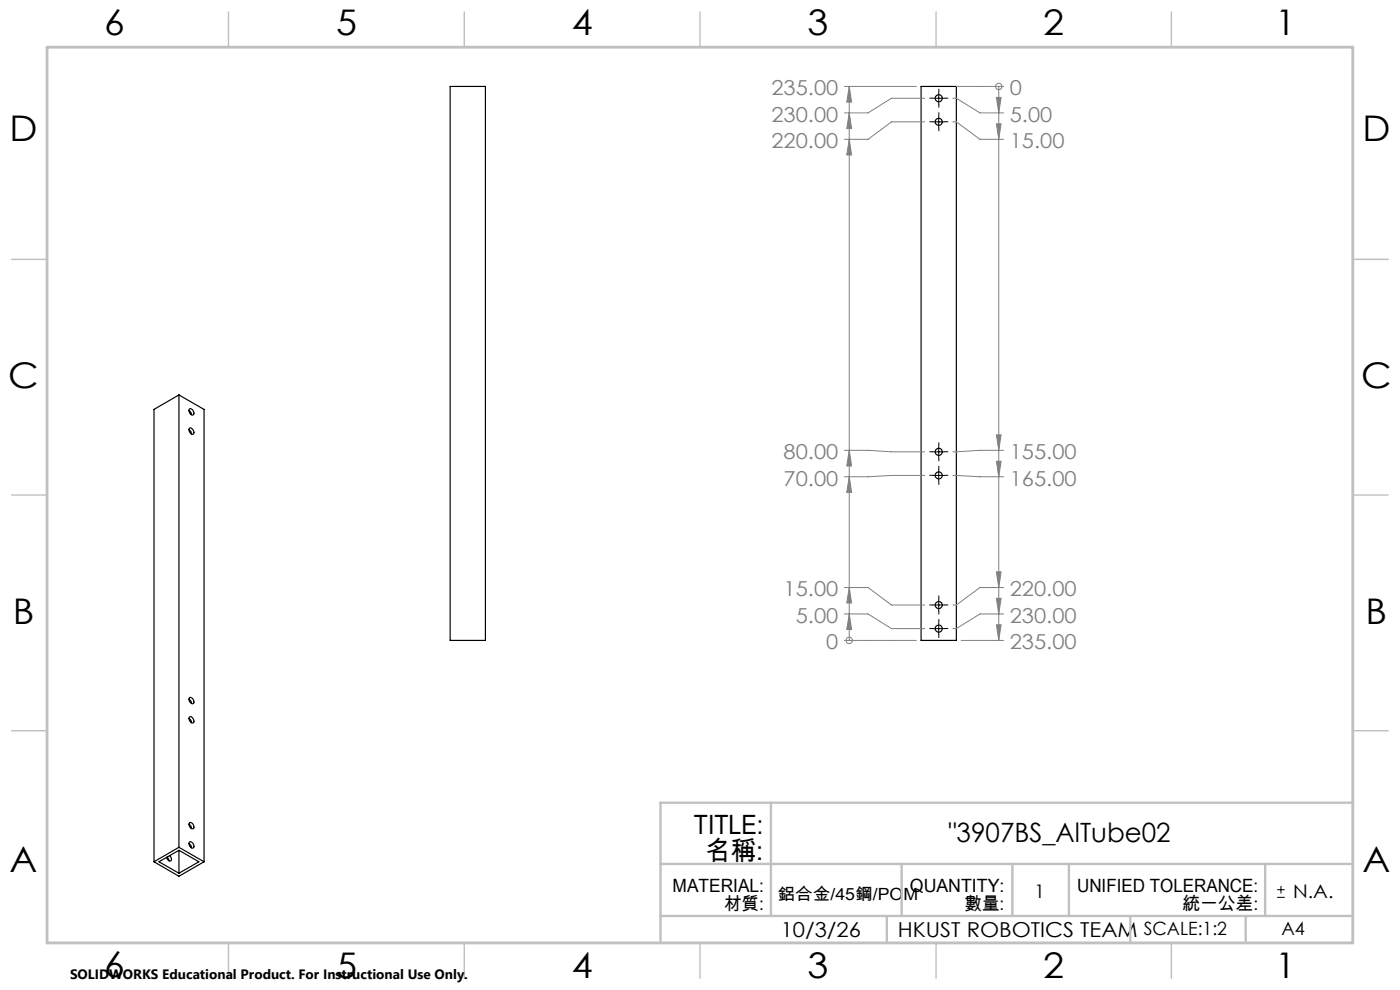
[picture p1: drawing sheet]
<svg xmlns="http://www.w3.org/2000/svg" width="297mm" height="210mm" viewBox="0 0 297 210" stroke-linecap="round" stroke-linejoin="round" font-family="sans-serif">
<g fill="none" stroke="#000" stroke-width=".25">
<path d="M95.5 18.3h7.5v117.5h-7.5zM195.4 18.3h7.5v117.5h-7.5zM38 83.8v95.9M38 83.8l5.3 3v96M38 83.8l-5.3 3v96M40.1 91.1l.4 .4 .1 .6M40.1 87.1l.4 .3 .1 .6M40.1 90.9a.78 .78 0 0 1 .9 .2 .78 .78 0 0 1 .1 .8 .65 .65 0 0 1-.7 0 .65 .65 0 0 1-.3-.6zM40.1 86.8a.79 .79 0 0 1 .9 .2 .79 .79 0 0 1 .1 .9 .72 .72 0 0 1-.8-.1 .72 .72 0 0 1-.2-.8zM40.6 87.8l-.1 .1M40.1 152.4l.4 .3 .1 .6M40.1 148.3l.4 .4 .1 .5"/>
<path d="M40.1 148.1a.79 .79 0 0 1 .9 .2 .79 .79 0 0 1 .1 .8 .72 .72 0 0 1-.8-.1 .72 .72 0 0 1-.2-.8zM40.3 152a.84 .84 0 0 1 .7 .5 .84 .84 0 0 1-.1 .9 .91 .91 0 0 1-.6-1.4zM38 179.7l5.3 3.1M38 179.7l-5.3 3.1M40.1 178.9l.4 .4 .1 .5M40.1 174.8l.4 .4 .1 .5M40.1 174.6a.76 .76 0 0 1 .9 .3 .76 .76 0 0 1-.1 .9 .95 .95 0 0 1-.8-1.2zM40.1 178.7a.79 .79 0 0 1 .9 .2 .79 .79 0 0 1 .1 .8 .72 .72 0 0 1-.8-.1 .72 .72 0 0 1-.2-.8zM32.7 182.8l5.3 3.1 5.3-3.1M35.5 181.8l.3 .8M36 181.5a.61 .61 0 0 1 .4 .6 .61 .61 0 0 1-.4 .6l-.4-.3-.3-.5M38 180.4v4.8"/>
<path d="M38 180.4l4.2 2.4-4.2 2.4M38 180.4l-4.3 2.4 4.3 2.4"/>
<circle cx="199.1" cy="20.9" r=".74"/>
<circle cx="199.1" cy="25.8" r=".74"/>
<circle cx="199.1" cy="95.9" r=".74"/>
<circle cx="199.1" cy="100.8" r=".74"/>
<circle cx="199.1" cy="128.3" r=".74"/>
<circle cx="199.1" cy="133.4" r=".74"/>
</g>
<g fill="none" stroke="#000" stroke-width=".21">
<path d="M199.1 19.6v2.5M197.9 25.9h2.5M197.9 20.8h2.5M199.1 24.6v2.5M197.9 95.8h2.5M199.1 94.6v2.5M199.1 99.6v2.5M197.9 100.9h2.5M197.9 128.3h2.5M197.9 133.3h2.5M199.1 127.1v2.5M199.1 132.1v2.5"/>
<path d="M270.9 190.4h1.7M270.9 188.7h1.7M271.7 187.9v1.6"/>
</g>
<g fill="none" stroke="#808080" stroke-width=".21">
<path d="M179.1 18.3h15.3M180.2 18.3l.5 3.4h-1.1zM180.2 18.3v117.5M202.9 18.3h10M211.9 18.3h.1M211.9 18.3v117.5M180.2 29.6l.5 3.3h-1.1zM180.2 23.9l.5 3.4h-1.1zM196.1 25.9h-7l-5 3.7h-5M196.1 20.8h-7l-5 3.1h-5M202.1 25.9h.8l5 3.7h5M202.1 20.8h.8l5 3.1h5"/>
<path d="M211.4 20.7h1l-.5 3.2zM211.4 26.3h1l-.5 3.3zM179.1 95.5h5l5 .3h7M180.2 95.5l.5 3.3h-1.1zM211.4 92.2h1l-.5 3.3zM211.4 97.9h1l-.5 3.2zM212.9 95.5h-5l-5.8 .3M180.2 101.1l.5 3.3h-1.1zM196.1 100.9h-7l-5 .2h-5M202.1 100.9l5.8 .2h5M179.1 135.8h15.3M179.1 130.2h5l5 3.1h7"/>
<path d="M179.1 124.6h5l5 3.7h7M180.2 130.2l.5 3.3h-1.1zM180.2 124.6l.5 3.3h-1.1zM180.2 135.8h.1M203.9 135.8h9M211.4 121.3h1l-.5 3.3zM211.4 126.9h1l-.5 3.3zM211.4 132.5h1l-.5 3.3zM212.9 130.2h-5l-5 3.1h-.8M212.9 124.6h-5l-5 3.7h-.8"/>
<circle cx="211.9" cy="18.4" r=".68"/>
<circle cx="180.1" cy="135.8" r=".69"/>
</g>
<g fill="none" stroke="#000" stroke-width=".21" stroke-dasharray="15.2 1.3 1.3 1.3" stroke-linecap="butt">
<path d="M199.2 19.6v-.8M197.9 25.8h-.7M197.9 20.8h-.7M199.2 24.6v-.8M199.2 27.1v.7M199.2 22.1v.7M200.4 25.8h.8M200.4 20.8h.8M197.9 95.8h-.7M199.2 99.6v-.8M199.2 94.6v-.8M199.2 97.1v.7"/>
<path d="M200.4 95.8h.8M197.9 100.8h-.7M199.2 102.1v.7M200.4 100.8h.8M197.9 128.3h-.7M197.9 133.3h-.7M199.2 127.1v-.8M199.2 129.6v.7M199.2 132.1v-.8M199.2 134.6v.7M200.4 128.3h.8M200.4 133.3h.8"/>
</g>
<path d="M287 55h7.5M287 144.8v55.2h-187.2" fill="none" stroke="#c0c0c0" stroke-width=".21"/>
<path d="M163.5 170.3v24M287.1 170.3h-147v29.7M140.1 194.3h146.5M140.1 183.3h146.9M188.1 194.3v5.7M191.3 183.3v11M214.8 183.3v11M226.8 183.3v11M239.8 194.3v5.7M264.3 194.3v5.7M268.4 183.3v11" fill="none" stroke="#c0c0c0" stroke-width=".5"/>
<g fill="none" stroke="#c0c0c0" stroke-width=".3">
<path d="M48.5 2.5v7.5M98.5 2.5v7.5M148.5 2.5v7.5M198.6 2.5v7.5M248.5 2.5v7.5M2.5 55h7.5M287 55h7.5M2.5 105h7.5M287 105h7.5M2.5 155h7.5M287 155h7.5M48.5 200v7.5"/>
<path d="M98.5 200v7.5M148.5 200v7.5M198.6 200v7.5M248.5 200v7.5"/>
</g>
<path d="M10 10h277v190h-277z" fill="none" stroke="#c0c0c0" stroke-width=".6"/>
<path d="M180.2 130.2l.5 3.3h-1.1zM180.2 124.6l.5 3.3h-1.1zM180.2 101.1l.5 3.3h-1.1zM180.2 95.5l.5 3.3h-1.1zM180.2 29.6l.5 3.3h-1.1zM180.2 23.9l.5 3.4h-1.1zM180.2 18.3l.5 3.4h-1.1zM211.4 20.7h1l-.5 3.2zM211.4 26.3h1l-.5 3.3zM211.4 92.2h1l-.5 3.3zM211.4 97.9h1l-.5 3.2zM211.4 121.3h1l-.5 3.3zM211.4 126.9h1l-.5 3.3zM211.4 132.5h1l-.5 3.3z" fill="#808080"/>
<g font-size="7.5">
<text x="22.1" y="7.3">6</text>
<text x="71.3" y="7.4">5</text>
<text x="121.3" y="7.4">4</text>
<text x="171.3" y="7.4">3</text>
<text x="221.3" y="7.4">2</text>
<text x="270.5" y="7.4">1</text>
<text x="2" y="29.9">D</text>
<text x="289" y="29.9">D</text>
<text x="1.8" y="82.4">C</text>
<text x="288.8" y="82.4">C</text>
<text x="2.7" y="132.4">B</text>
<text x="289.7" y="132.4">B</text>
<text x="2" y="184.9">A</text>
<text x="289" y="184.9">A</text>
<text x="22.1" y="207.3">6</text>
<text x="71.3" y="207.4">5</text>
<text x="121.3" y="207.4">4</text>
<text x="171.3" y="207.4">3</text>
<text x="221.3" y="207.4">2</text>
<text x="270.5" y="207.4">1</text>
</g>
<g font-size="5.6">
<text x="147.2" y="176.9">TITLE:</text>
<text x="201.2" y="178.6">&quot;3907BS_AlTube02</text>
<text x="149.6" y="182.5">名稱:</text>
</g>
<g font-size="4.4" fill="#808080">
<text x="163.6" y="20.2">235.00</text>
<text x="214.2" y="20.2">0</text>
<text x="163.6" y="25.8">230.00</text>
<text x="214.2" y="25.8">5.00</text>
<text x="163.6" y="31.5">220.00</text>
<text x="214.2" y="31.5">15.00</text>
<text x="166.2" y="97.4">80.00</text>
<text x="214.2" y="97.4">155.00</text>
<text x="166.2" y="103">70.00</text>
<text x="214.2" y="103">165.00</text>
<text x="166.2" y="126.5">15.00</text>
<text x="214.2" y="126.5">220.00</text>
<text x="168.8" y="132.1">5.00</text>
<text x="175.3" y="137.7">0</text>
<text x="214.2" y="132.1">230.00</text>
<text x="214.2" y="137.7">235.00</text>
</g>
<g font-size="4.4">
<text x="165.6" y="198.7">10/3/26</text>
<text x="190.5" y="198.7">HKUST ROBOTICS TEAM</text>
</g>
<g font-size="4">
<text x="219.4" y="190.5">1</text>
<text x="274.3" y="190.5">N.A.</text>
</g>
<g font-size="3.9">
<text x="142.7" y="189.2">MATERIAL:</text>
<text x="193" y="189.2">QUANTITY:</text>
<text x="228.5" y="189.2">UNIFIED TOLERANCE:</text>
<text x="153.6" y="193.1">材質:</text>
<text x="204.6" y="193.1">數量:</text>
<text x="250.8" y="193.1">統一公差:</text>
<text x="242.6" y="198.4">SCALE:1:2</text>
<text x="271.9" y="198.4">A4</text>
</g>
<text font-size="3.6" x="164.9" y="190.8">鋁合金/45鋼/POM</text>
<text font-size="2.9" x="14.9" y="207.6">SOLIDWORKS Educational Product. For Instructional Use Only.</text>
</svg>
